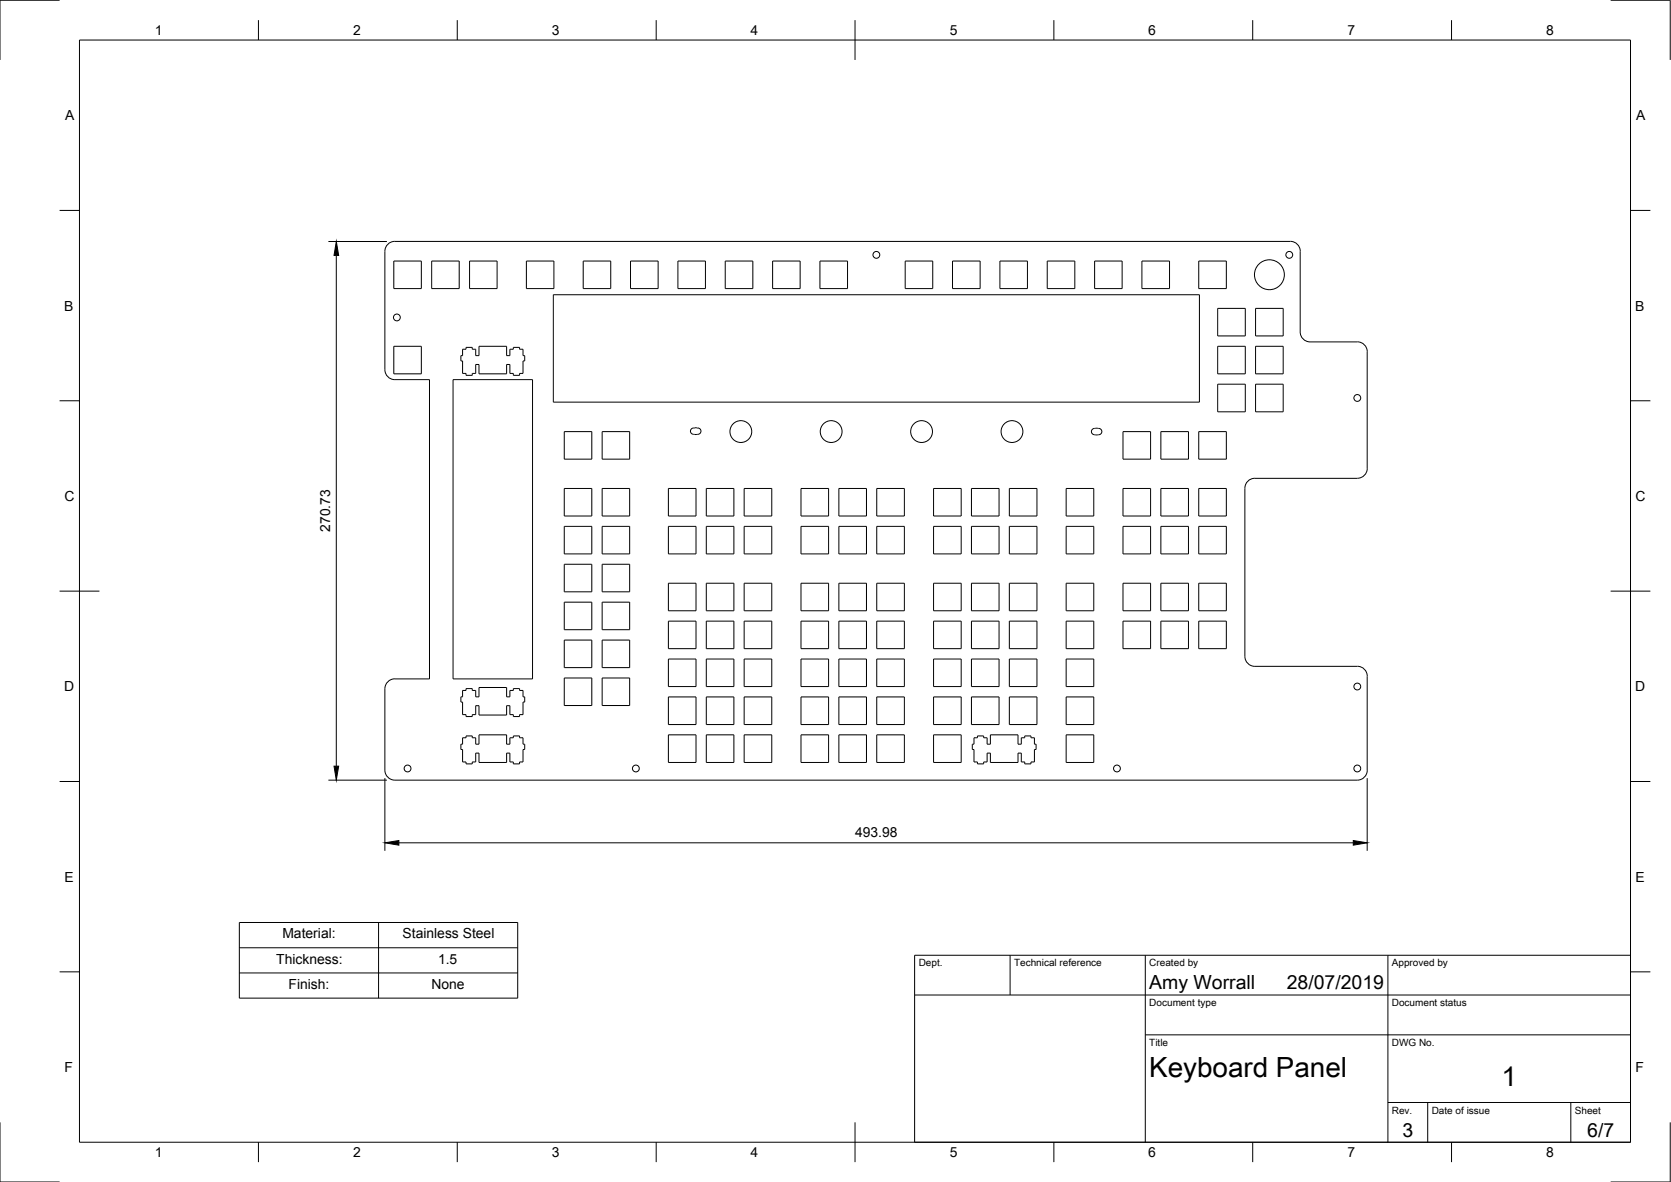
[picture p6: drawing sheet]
<svg xmlns="http://www.w3.org/2000/svg" width="420mm" height="297mm" viewBox="0 0 420 297" stroke-linecap="round" stroke-linejoin="round" font-family="sans-serif">
<!-- layer: Visible -->
<g fill="none" stroke="#000" stroke-width=".25">
<path d="M99 65.6h6.9v6.9h-6.9zM108.5 65.6h7v6.9h-7zM118.1 65.6h6.9v6.9h-6.9zM132.4 65.6h6.9v6.9h-6.9zM139.1 74.1h162.5v27h-162.5zM146.6 65.6h7v6.9h-7zM158.5 65.6h7v6.9h-7zM170.5 65.6h6.9v6.9h-6.9zM182.4 65.6h6.9v6.9h-6.9zM194.3 65.6h6.9v6.9h-6.9zM206.2 65.6h6.9v6.9h-6.9zM227.6 65.6h6.9v6.9h-6.9z"/>
<path d="M239.5 65.6h6.9v6.9h-6.9zM251.4 65.6h6.9v6.9h-6.9zM263.3 65.6h7v6.9h-7zM275.2 65.6h7v6.9h-7zM287.1 65.6h7v6.9h-7zM301.4 65.6h7v6.9h-7zM306.2 77.5h6.9v6.9h-6.9zM315.7 77.5h6.9v6.9h-6.9zM99 87h6.9v6.9h-6.9zM113.9 95.4h20v75.2h-20zM116.3 87.8h.9v-.5h1.5v.5h.9v1.6h.8v-2.4h7v2.4h.8v-1.6h.9v-.5h1.5v.5h.9v1.6h.4v1.3h-.4v3.1h-.9v.5h-1.5v-.5h-.9v-2.2h-.8v2.3h-7v-2.3h-.8v2.2h-.9v.5h-1.5v-.5h-.9v-3.1h-.4v-1.3h.4zM306.2 87h6.9v6.9h-6.9z"/>
<path d="M306.2 96.5h6.9v7h-6.9zM315.7 87h6.9v6.9h-6.9zM315.7 96.5h6.9v7h-6.9zM329.4 85.9h11.9a2.51 2.51 0 0 1 2.5 2.5M329.4 85.9a2.51 2.51 0 0 1-2.5-2.5v-20.2a2.48 2.48 0 0 0-2.5-2.5l-225.1-.1a2.51 2.51 0 0 0-2.5 2.6v29.7a2.51 2.51 0 0 0 2.5 2.5h8.7v75.2h-8.7a2.51 2.51 0 0 0-2.5 2.5v20.4a2.51 2.51 0 0 0 2.5 2.6h242a2.48 2.48 0 0 0 2.5-2.5v-23.7a2.48 2.48 0 0 0-2.5-2.4h-25.8a2.51 2.51 0 0 1-2.5-2.5v-42.3a2.48 2.48 0 0 1 2.5-2.5h25.8a2.51 2.51 0 0 0 2.5-2.5v-29.3M141.9 108.5h6.9v6.9h-6.9zM151.4 108.5h6.9v6.9h-6.9zM174.4 109.2h.2M174.4 109.1a.8 .8 0 0 1-.8-.9 .8 .8 0 0 1 1-.6 .98 .98 0 0 1 1.3 .1 .98 .98 0 0 1 .1 1.2l-.5 .2M174.6 109.2h.6M175.2 109.2h.3M275.4 107.6h.6"/>
<path d="M275.4 107.7a.86 .86 0 0 0-1 .9 .86 .86 0 0 0 1.2 .7 .97 .97 0 0 0 1.1-.3 .97 .97 0 0 0 .1-1.1l-.8-.2M282.4 108.5h6.9v6.9h-6.9zM291.9 108.5h6.9v6.9h-6.9zM301.4 108.5h7v6.9h-7zM141.9 132.3h6.9v6.9h-6.9zM141.9 122.8h6.9v6.9h-6.9zM151.4 132.3h6.9v6.9h-6.9zM151.4 122.8h6.9v6.9h-6.9zM168.1 132.3h6.9v6.9h-6.9zM168.1 122.8h6.9v6.9h-6.9zM177.6 132.3h6.9v6.9h-6.9zM177.6 122.8h6.9v6.9h-6.9z"/>
<path d="M187.1 122.8h7v6.9h-7zM187.1 132.3h7v6.9h-7zM201.4 132.3h6.9v6.9h-6.9zM201.4 122.8h6.9v6.9h-6.9zM210.9 132.3h7v6.9h-7zM210.9 122.8h7v6.9h-7zM220.5 132.3h6.9v6.9h-6.9zM220.5 122.8h6.9v6.9h-6.9zM234.7 132.3h7v6.9h-7zM234.7 122.8h7v6.9h-7zM244.3 132.3h6.9v6.9h-6.9zM244.3 122.8h6.9v6.9h-6.9z"/>
<path d="M253.8 132.3h6.9v6.9h-6.9zM253.8 122.8h6.9v6.9h-6.9zM268.1 132.3h6.9v6.9h-6.9zM268.1 122.8h6.9v6.9h-6.9zM282.4 132.3h6.9v6.9h-6.9zM282.4 122.8h6.9v6.9h-6.9zM291.9 132.3h6.9v6.9h-6.9zM291.9 122.8h6.9v6.9h-6.9zM301.4 122.8h7v6.9h-7zM301.4 132.3h7v6.9h-7zM141.9 141.8h6.9v6.9h-6.9zM141.9 151.3h6.9v6.9h-6.9z"/>
<path d="M151.4 151.3h6.9v6.9h-6.9zM151.4 141.8h6.9v6.9h-6.9zM168.1 156.1h6.9v6.9h-6.9zM168.1 146.6h6.9v6.9h-6.9zM177.6 156.1h6.9v6.9h-6.9zM177.6 146.6h6.9v6.9h-6.9zM187.1 156.1h7v6.9h-7zM187.1 146.6h7v6.9h-7zM201.4 156.1h6.9v6.9h-6.9zM201.4 146.6h6.9v6.9h-6.9zM210.9 156.1h7v6.9h-7zM210.9 146.6h7v6.9h-7z"/>
<path d="M220.5 156.1h6.9v6.9h-6.9zM220.5 146.6h6.9v6.9h-6.9zM234.7 156.1h7v6.9h-7zM234.7 146.6h7v6.9h-7zM244.3 156.1h6.9v6.9h-6.9zM244.3 146.6h6.9v6.9h-6.9zM253.8 156.1h6.9v6.9h-6.9zM253.8 146.6h6.9v6.9h-6.9zM268.1 156.1h6.9v6.9h-6.9zM268.1 146.6h6.9v6.9h-6.9zM282.4 156.1h6.9v6.9h-6.9zM282.4 146.6h6.9v6.9h-6.9z"/>
<path d="M291.9 156.1h6.9v6.9h-6.9zM291.9 146.6h6.9v6.9h-6.9zM301.4 146.6h7v6.9h-7zM301.4 156.1h7v6.9h-7zM116.3 173.5h.9v-.5h1.5v.5h.9v1.6h.8v-2.3h7v2.3h.8v-1.6h.9v-.5h1.5v.5h.9v1.6h.4v1.3h-.4v3.2h-.9v.5h-1.5v-.5h-.9v-2.3h-.8v2.4h-7v-2.4h-.8v2.3h-.9v.5h-1.5v-.5h-.9v-3.2h-.4v-1.3h.4zM141.9 160.9h6.9v6.9h-6.9zM141.9 170.4h6.9v6.9h-6.9zM151.4 160.9h6.9v6.9h-6.9zM151.4 170.4h6.9v6.9h-6.9zM168.1 175.1h6.9v7h-6.9zM168.1 165.6h6.9v6.9h-6.9zM177.6 175.1h6.9v7h-6.9z"/>
<path d="M177.6 165.6h6.9v6.9h-6.9zM187.1 165.6h7v6.9h-7zM187.1 175.1h7v7h-7zM201.4 175.1h6.9v7h-6.9zM201.4 165.6h6.9v6.9h-6.9zM210.9 175.1h7v7h-7zM210.9 165.6h7v6.9h-7zM220.5 165.6h6.9v6.9h-6.9zM220.5 175.1h6.9v7h-6.9zM234.7 165.6h7v6.9h-7zM234.7 175.1h7v7h-7zM244.3 175.1h6.9v7h-6.9z"/>
<path d="M244.3 165.6h6.9v6.9h-6.9zM253.8 175.1h6.9v7h-6.9zM253.8 165.6h6.9v6.9h-6.9zM268.1 165.6h6.9v6.9h-6.9zM268.1 175.1h6.9v7h-6.9zM116.3 185.4h.9v-.5h1.5v.5h.9v1.6h.8v-2.3h7v2.3h.8v-1.6h.9v-.5h1.5v.5h.9v1.6h.4v1.3h-.4v3.2h-.9v.5h-1.5v-.5h-.9v-2.2h-.8v2.3h-7v-2.3h-.8v2.2h-.9v.5h-1.5v-.5h-.9v-3.2h-.4v-1.3h.4zM168.1 184.7h6.9v6.9h-6.9zM177.6 184.7h6.9v6.9h-6.9zM187.1 184.7h7v6.9h-7zM201.4 184.7h6.9v6.9h-6.9zM210.9 184.7h7v6.9h-7zM220.5 184.7h6.9v6.9h-6.9z"/>
<path d="M234.7 184.7h7v6.9h-7zM244.9 185.4h.9v-.5h1.5v.5h.9v1.6h.8v-2.3h7v2.3h.8v-1.6h.9v-.5h1.5v.5h.9v1.6h.4v1.3h-.4v3.2h-.9v.5h-1.5v-.5h-.9v-2.2h-.8v2.3h-7v-2.3h-.8v2.2h-.9v.5h-1.5v-.5h-.9v-3.2h-.4v-1.3h.4zM268.1 184.7h6.9v6.9h-6.9z"/>
<circle cx="99.8" cy="79.8" r=".86"/>
<circle cx="220.4" cy="64" r=".86"/>
<circle cx="319.2" cy="69" r="3.8"/>
<circle cx="324.2" cy="64" r=".86"/>
<circle cx="186.3" cy="108.5" r="2.74"/>
<circle cx="209" cy="108.5" r="2.74"/>
<circle cx="231.7" cy="108.5" r="2.74"/>
<circle cx="254.5" cy="108.5" r="2.74"/>
<circle cx="341.3" cy="100" r=".86"/>
<circle cx="341.3" cy="172.5" r=".86"/>
<circle cx="102.5" cy="193.1" r=".86"/>
<circle cx="159.9" cy="193.1" r=".86"/>
<circle cx="280.8" cy="193.1" r=".86"/>
<circle cx="341.3" cy="193.1" r=".86"/>
</g>
<!-- layer: Border -->
<g fill="none" stroke="#000" stroke-width=".25">
<path d="M15 .1h-15v15M20 10.1h390v276.9h-390zM65 5.1v5M115 5.1v5M165 5.1v5M215 5.1v10M265 5.1v5M315 5.1v5M365 5.1v5M405 .1h15v15M15 52.9h5M410 52.9h5"/>
<path d="M15 100.7h5M410 100.7h5M15 148.6h10M405 148.6h10M15 196.4h5M410 196.4h5M15 244.2h5M410 244.2h5M0 282.1v14.9h15M65 287v5M115 287v5M165 287v5"/>
<path d="M215 282.1v9.9M265 287v5M315 287v5M365 287v5M420 282.1v14.9h-15"/>
</g>
<!-- layer: TitleBlock -->
<path d="M230 240.1h180v46.9h-180zM230 250h180M254 240.1v9.9M288 240.1v46.9M349 240.1v46.9M288 260.1h122M349 277.1h61M359 277.1v9.9M395 277.1v9.9" fill="none" stroke="#000" stroke-width=".25"/>
<!-- layer: Dimensions -->
<path d="M82.6 60.7h14.7M84.6 64.2v128.3M82.6 196.1h14.7M96.8 195.5v18.3M343.8 195.5v18.3M100.3 211.8h240" fill="none" stroke="#000" stroke-width=".25"/>
<path d="M84.6 60.7l.6 3.5h-1.2zM84 192.5h1.2l-.6 3.6zM96.8 211.8l3.5-.6v1.2zM340.3 211.2l3.5 .6-3.5 .6z" fill="#000" stroke="#000" stroke-width=".25"/>
<!-- layer: BOM -->
<path d="M60.2 231.8h70v19h-70zM60.2 238.2h70M95.2 231.8v19M60.2 244.5h70" fill="none" stroke="#000" stroke-width=".25"/>
<g font-size="7">
<text x="289" y="270.6">Keyboard Panel</text>
<text x="377.5" y="272.9">1</text>
</g>
<g font-size="4.9">
<text x="289" y="248.5">Amy Worrall</text>
<text x="323.5" y="248.5">28/07/2019</text>
<text x="352.6" y="285.7">3</text>
<text x="399.1" y="285.7">6/7</text>
</g>
<g font-size="3.5">
<text x="39" y="8.8">1</text>
<text x="88.8" y="8.8">2</text>
<text x="138.8" y="8.8">3</text>
<text x="188.7" y="8.8">4</text>
<text x="238.8" y="8.8">5</text>
<text x="288.7" y="8.8">6</text>
<text x="338.8" y="8.8">7</text>
<text x="388.8" y="8.8">8</text>
<text x="16.4" y="30.2">A</text>
<text x="411.4" y="30.2">A</text>
<text x="16.2" y="78">B</text>
<text x="411.2" y="78">B</text>
<text x="16.2" y="125.9">C</text>
<text x="411.2" y="125.9">C</text>
<text x="83" y="133.7" transform="rotate(-90 83 133.7)">270.73</text>
<text x="16.2" y="173.7">D</text>
<text x="411.2" y="173.7">D</text>
<text x="215" y="210.3">493.98</text>
<text x="16.2" y="221.6">E</text>
<text x="411.2" y="221.6">E</text>
<text x="71" y="235.8">Material:</text>
<text x="101.2" y="235.8">Stainless Steel</text>
<text x="69.5" y="242.2">Thickness:</text>
<text x="110.2" y="242.2">1.5</text>
<text x="72.6" y="248.5">Finish:</text>
<text x="108.5" y="248.5">None</text>
<text x="16.2" y="269.4">F</text>
<text x="411.2" y="269.4">F</text>
<text x="39" y="290.8">1</text>
<text x="88.8" y="290.8">2</text>
<text x="138.8" y="290.8">3</text>
<text x="188.7" y="290.8">4</text>
<text x="238.8" y="290.8">5</text>
<text x="288.7" y="290.8">6</text>
<text x="338.8" y="290.8">7</text>
<text x="388.8" y="290.8">8</text>
</g>
<g font-size="2.5">
<text x="231" y="242.9">Dept.</text>
<text x="255" y="242.9">Technical reference</text>
<text x="289" y="242.9">Created by</text>
<text x="350" y="242.9">Approved by</text>
<text x="289" y="252.8">Document type</text>
<text x="350" y="252.8">Document status</text>
<text x="289" y="262.9">Title</text>
<text x="350" y="262.9">DWG No.</text>
<text x="350" y="279.9">Rev.</text>
<text x="360" y="279.9">Date of issue</text>
<text x="396" y="279.9">Sheet</text>
</g>
</svg>
